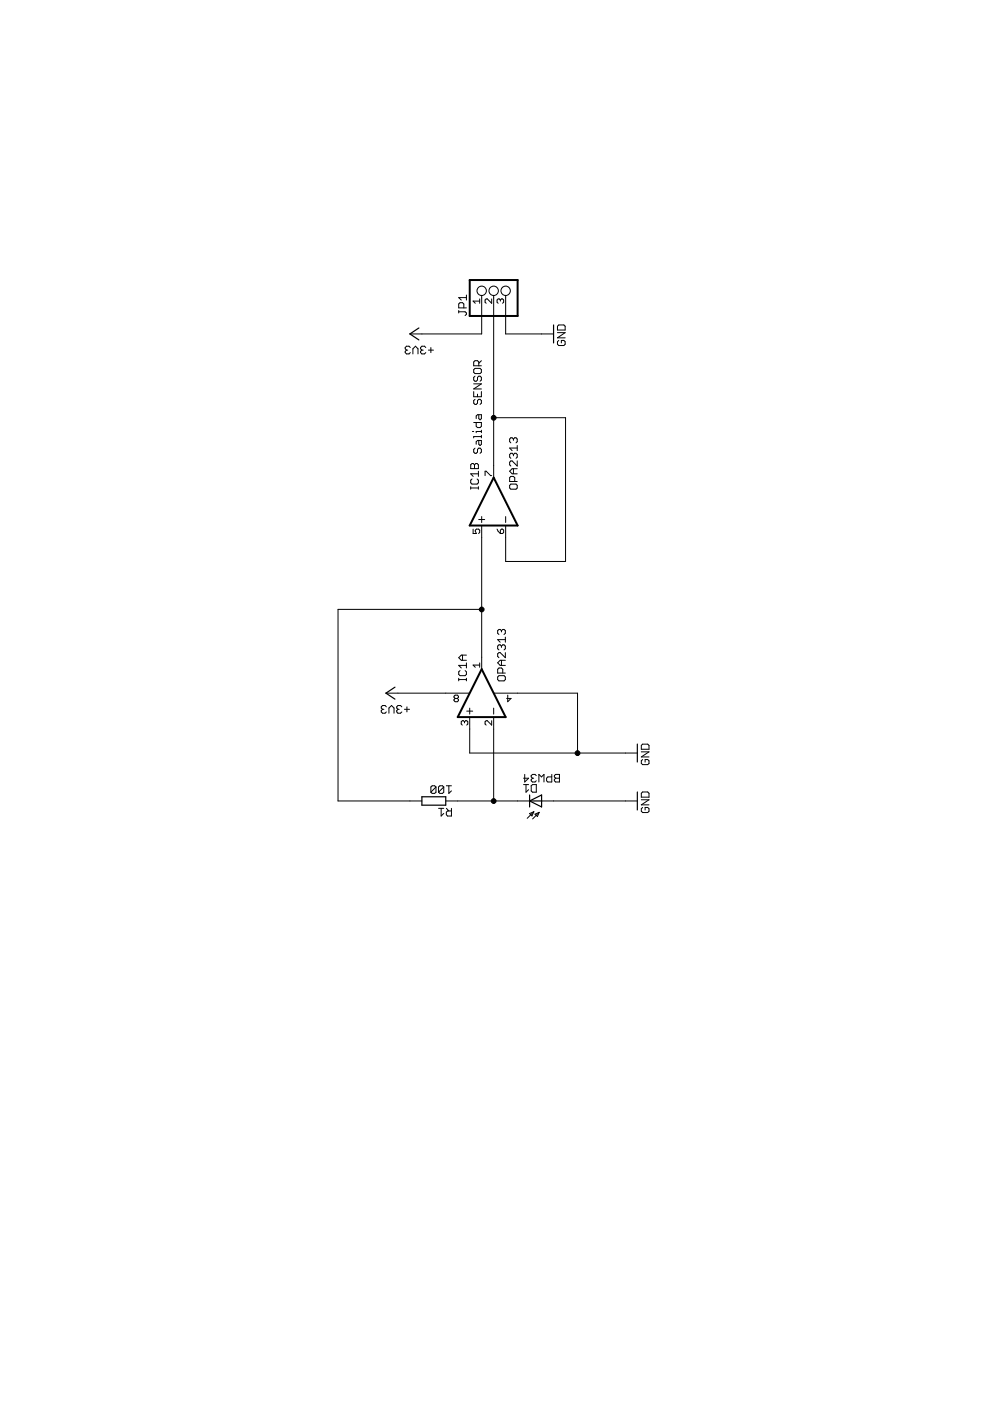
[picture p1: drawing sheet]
<?xml version="1.0" encoding="utf-8"?>
<!DOCTYPE eagle SYSTEM "eagle.dtd">
<eagle version="6.4">
<drawing>
<settings>
<setting alwaysvectorfont="yes"/>
<setting verticaltext="up"/>
</settings>
<grid distance="0.1" unitdist="inch" unit="inch" style="lines" multiple="1" display="no" altdistance="0.01" altunitdist="inch" altunit="inch"/>
<schematic xreflabel="%F%N/%S.%C%R" xrefpart="/%S.%C%R">
<libraries>
<library name="rcl">
<symbols>
<symbol name="R-EU">
<wire x1="-2.54" y1="-0.889" x2="2.54" y2="-0.889" width="0.254" layer="94"/>
<wire x1="2.54" y1="0.889" x2="-2.54" y2="0.889" width="0.254" layer="94"/>
<wire x1="2.54" y1="-0.889" x2="2.54" y2="0.889" width="0.254" layer="94"/>
<wire x1="-2.54" y1="-0.889" x2="-2.54" y2="0.889" width="0.254" layer="94"/>
<text x="-3.81" y="1.4986" size="1.778" layer="95">&gt;NAME</text>
<text x="-3.81" y="-3.302" size="1.778" layer="96">&gt;VALUE</text>
<pin name="2" x="5.08" y="0" visible="off" length="short" direction="pas" swaplevel="1" rot="R180"/>
<pin name="1" x="-5.08" y="0" visible="off" length="short" direction="pas" swaplevel="1"/>
</symbol>
</symbols>
<devicesets>
<deviceset name="R-EU_" prefix="R" uservalue="yes">
<gates>
<gate name="G$1" symbol="R-EU" x="0" y="0"/>
</gates>
<devices>
<device name="R0402" package="R0402">
<connects>
<connect gate="G$1" pin="1" pad="1"/>
<connect gate="G$1" pin="2" pad="2"/>
</connects>
<technologies>
<technology name=""/>
</technologies>
</device>
<device name="R0603" package="R0603">
<connects>
<connect gate="G$1" pin="1" pad="1"/>
<connect gate="G$1" pin="2" pad="2"/>
</connects>
<technologies>
<technology name=""/>
</technologies>
</device>
<device name="R0805" package="R0805">
<connects>
<connect gate="G$1" pin="1" pad="1"/>
<connect gate="G$1" pin="2" pad="2"/>
</connects>
<technologies>
<technology name=""/>
</technologies>
</device>
<device name="R0805W" package="R0805W">
<connects>
<connect gate="G$1" pin="1" pad="1"/>
<connect gate="G$1" pin="2" pad="2"/>
</connects>
<technologies>
<technology name=""/>
</technologies>
</device>
<device name="R1005" package="R1005">
<connects>
<connect gate="G$1" pin="1" pad="1"/>
<connect gate="G$1" pin="2" pad="2"/>
</connects>
<technologies>
<technology name=""/>
</technologies>
</device>
<device name="R1206" package="R1206">
<connects>
<connect gate="G$1" pin="1" pad="1"/>
<connect gate="G$1" pin="2" pad="2"/>
</connects>
<technologies>
<technology name=""/>
</technologies>
</device>
<device name="R1206W" package="R1206W">
<connects>
<connect gate="G$1" pin="1" pad="1"/>
<connect gate="G$1" pin="2" pad="2"/>
</connects>
<technologies>
<technology name=""/>
</technologies>
</device>
<device name="R1210" package="R1210">
<connects>
<connect gate="G$1" pin="1" pad="1"/>
<connect gate="G$1" pin="2" pad="2"/>
</connects>
<technologies>
<technology name=""/>
</technologies>
</device>
<device name="R1210W" package="R1210W">
<connects>
<connect gate="G$1" pin="1" pad="1"/>
<connect gate="G$1" pin="2" pad="2"/>
</connects>
<technologies>
<technology name=""/>
</technologies>
</device>
<device name="R2010" package="R2010">
<connects>
<connect gate="G$1" pin="1" pad="1"/>
<connect gate="G$1" pin="2" pad="2"/>
</connects>
<technologies>
<technology name=""/>
</technologies>
</device>
<device name="R2010W" package="R2010W">
<connects>
<connect gate="G$1" pin="1" pad="1"/>
<connect gate="G$1" pin="2" pad="2"/>
</connects>
<technologies>
<technology name=""/>
</technologies>
</device>
<device name="R2012" package="R2012">
<connects>
<connect gate="G$1" pin="1" pad="1"/>
<connect gate="G$1" pin="2" pad="2"/>
</connects>
<technologies>
<technology name=""/>
</technologies>
</device>
<device name="R2012W" package="R2012W">
<connects>
<connect gate="G$1" pin="1" pad="1"/>
<connect gate="G$1" pin="2" pad="2"/>
</connects>
<technologies>
<technology name=""/>
</technologies>
</device>
<device name="R2512" package="R2512">
<connects>
<connect gate="G$1" pin="1" pad="1"/>
<connect gate="G$1" pin="2" pad="2"/>
</connects>
<technologies>
<technology name=""/>
</technologies>
</device>
<device name="R2512W" package="R2512W">
<connects>
<connect gate="G$1" pin="1" pad="1"/>
<connect gate="G$1" pin="2" pad="2"/>
</connects>
<technologies>
<technology name=""/>
</technologies>
</device>
<device name="R3216" package="R3216">
<connects>
<connect gate="G$1" pin="1" pad="1"/>
<connect gate="G$1" pin="2" pad="2"/>
</connects>
<technologies>
<technology name=""/>
</technologies>
</device>
<device name="R3216W" package="R3216W">
<connects>
<connect gate="G$1" pin="1" pad="1"/>
<connect gate="G$1" pin="2" pad="2"/>
</connects>
<technologies>
<technology name=""/>
</technologies>
</device>
<device name="R3225" package="R3225">
<connects>
<connect gate="G$1" pin="1" pad="1"/>
<connect gate="G$1" pin="2" pad="2"/>
</connects>
<technologies>
<technology name=""/>
</technologies>
</device>
<device name="R3225W" package="R3225W">
<connects>
<connect gate="G$1" pin="1" pad="1"/>
<connect gate="G$1" pin="2" pad="2"/>
</connects>
<technologies>
<technology name=""/>
</technologies>
</device>
<device name="R5025" package="R5025">
<connects>
<connect gate="G$1" pin="1" pad="1"/>
<connect gate="G$1" pin="2" pad="2"/>
</connects>
<technologies>
<technology name=""/>
</technologies>
</device>
<device name="R5025W" package="R5025W">
<connects>
<connect gate="G$1" pin="1" pad="1"/>
<connect gate="G$1" pin="2" pad="2"/>
</connects>
<technologies>
<technology name=""/>
</technologies>
</device>
<device name="R6332" package="R6332">
<connects>
<connect gate="G$1" pin="1" pad="1"/>
<connect gate="G$1" pin="2" pad="2"/>
</connects>
<technologies>
<technology name=""/>
</technologies>
</device>
<device name="R6332W" package="R6332W">
<connects>
<connect gate="G$1" pin="1" pad="1"/>
<connect gate="G$1" pin="2" pad="2"/>
</connects>
<technologies>
<technology name=""/>
</technologies>
</device>
<device name="M0805" package="M0805">
<connects>
<connect gate="G$1" pin="1" pad="1"/>
<connect gate="G$1" pin="2" pad="2"/>
</connects>
<technologies>
<technology name=""/>
</technologies>
</device>
<device name="M1206" package="M1206">
<connects>
<connect gate="G$1" pin="1" pad="1"/>
<connect gate="G$1" pin="2" pad="2"/>
</connects>
<technologies>
<technology name=""/>
</technologies>
</device>
<device name="M1406" package="M1406">
<connects>
<connect gate="G$1" pin="1" pad="1"/>
<connect gate="G$1" pin="2" pad="2"/>
</connects>
<technologies>
<technology name=""/>
</technologies>
</device>
<device name="M2012" package="M2012">
<connects>
<connect gate="G$1" pin="1" pad="1"/>
<connect gate="G$1" pin="2" pad="2"/>
</connects>
<technologies>
<technology name=""/>
</technologies>
</device>
<device name="M2309" package="M2309">
<connects>
<connect gate="G$1" pin="1" pad="1"/>
<connect gate="G$1" pin="2" pad="2"/>
</connects>
<technologies>
<technology name=""/>
</technologies>
</device>
<device name="M3216" package="M3216">
<connects>
<connect gate="G$1" pin="1" pad="1"/>
<connect gate="G$1" pin="2" pad="2"/>
</connects>
<technologies>
<technology name=""/>
</technologies>
</device>
<device name="M3516" package="M3516">
<connects>
<connect gate="G$1" pin="1" pad="1"/>
<connect gate="G$1" pin="2" pad="2"/>
</connects>
<technologies>
<technology name=""/>
</technologies>
</device>
<device name="M5923" package="M5923">
<connects>
<connect gate="G$1" pin="1" pad="1"/>
<connect gate="G$1" pin="2" pad="2"/>
</connects>
<technologies>
<technology name=""/>
</technologies>
</device>
<device name="0204/5" package="0204/5">
<connects>
<connect gate="G$1" pin="1" pad="1"/>
<connect gate="G$1" pin="2" pad="2"/>
</connects>
<technologies>
<technology name=""/>
</technologies>
</device>
<device name="0204/7" package="0204/7">
<connects>
<connect gate="G$1" pin="1" pad="1"/>
<connect gate="G$1" pin="2" pad="2"/>
</connects>
<technologies>
<technology name=""/>
</technologies>
</device>
<device name="0204/2V" package="0204V">
<connects>
<connect gate="G$1" pin="1" pad="1"/>
<connect gate="G$1" pin="2" pad="2"/>
</connects>
<technologies>
<technology name=""/>
</technologies>
</device>
<device name="0207/10" package="0207/10">
<connects>
<connect gate="G$1" pin="1" pad="1"/>
<connect gate="G$1" pin="2" pad="2"/>
</connects>
<technologies>
<technology name=""/>
</technologies>
</device>
<device name="0207/12" package="0207/12">
<connects>
<connect gate="G$1" pin="1" pad="1"/>
<connect gate="G$1" pin="2" pad="2"/>
</connects>
<technologies>
<technology name=""/>
</technologies>
</device>
<device name="0207/15" package="0207/15">
<connects>
<connect gate="G$1" pin="1" pad="1"/>
<connect gate="G$1" pin="2" pad="2"/>
</connects>
<technologies>
<technology name=""/>
</technologies>
</device>
<device name="0207/2V" package="0207/2V">
<connects>
<connect gate="G$1" pin="1" pad="1"/>
<connect gate="G$1" pin="2" pad="2"/>
</connects>
<technologies>
<technology name=""/>
</technologies>
</device>
<device name="0207/5V" package="0207/5V">
<connects>
<connect gate="G$1" pin="1" pad="1"/>
<connect gate="G$1" pin="2" pad="2"/>
</connects>
<technologies>
<technology name=""/>
</technologies>
</device>
<device name="0207/7" package="0207/7">
<connects>
<connect gate="G$1" pin="1" pad="1"/>
<connect gate="G$1" pin="2" pad="2"/>
</connects>
<technologies>
<technology name=""/>
</technologies>
</device>
<device name="0309/10" package="0309/10">
<connects>
<connect gate="G$1" pin="1" pad="1"/>
<connect gate="G$1" pin="2" pad="2"/>
</connects>
<technologies>
<technology name=""/>
</technologies>
</device>
<device name="0309/12" package="0309/12">
<connects>
<connect gate="G$1" pin="1" pad="1"/>
<connect gate="G$1" pin="2" pad="2"/>
</connects>
<technologies>
<technology name=""/>
</technologies>
</device>
<device name="0309/V" package="0309V">
<connects>
<connect gate="G$1" pin="1" pad="1"/>
<connect gate="G$1" pin="2" pad="2"/>
</connects>
<technologies>
<technology name=""/>
</technologies>
</device>
<device name="0411/12" package="0411/12">
<connects>
<connect gate="G$1" pin="1" pad="1"/>
<connect gate="G$1" pin="2" pad="2"/>
</connects>
<technologies>
<technology name=""/>
</technologies>
</device>
<device name="0411/15" package="0411/15">
<connects>
<connect gate="G$1" pin="1" pad="1"/>
<connect gate="G$1" pin="2" pad="2"/>
</connects>
<technologies>
<technology name=""/>
</technologies>
</device>
<device name="0411/3V" package="0411V">
<connects>
<connect gate="G$1" pin="1" pad="1"/>
<connect gate="G$1" pin="2" pad="2"/>
</connects>
<technologies>
<technology name=""/>
</technologies>
</device>
<device name="0414/15" package="0414/15">
<connects>
<connect gate="G$1" pin="1" pad="1"/>
<connect gate="G$1" pin="2" pad="2"/>
</connects>
<technologies>
<technology name=""/>
</technologies>
</device>
<device name="0414/5V" package="0414V">
<connects>
<connect gate="G$1" pin="1" pad="1"/>
<connect gate="G$1" pin="2" pad="2"/>
</connects>
<technologies>
<technology name=""/>
</technologies>
</device>
<device name="0617/17" package="0617/17">
<connects>
<connect gate="G$1" pin="1" pad="1"/>
<connect gate="G$1" pin="2" pad="2"/>
</connects>
<technologies>
<technology name=""/>
</technologies>
</device>
<device name="0617/22" package="0617/22">
<connects>
<connect gate="G$1" pin="1" pad="1"/>
<connect gate="G$1" pin="2" pad="2"/>
</connects>
<technologies>
<technology name=""/>
</technologies>
</device>
<device name="0617/5V" package="0617V">
<connects>
<connect gate="G$1" pin="1" pad="1"/>
<connect gate="G$1" pin="2" pad="2"/>
</connects>
<technologies>
<technology name=""/>
</technologies>
</device>
<device name="0922/22" package="0922/22">
<connects>
<connect gate="G$1" pin="1" pad="1"/>
<connect gate="G$1" pin="2" pad="2"/>
</connects>
<technologies>
<technology name=""/>
</technologies>
</device>
<device name="0613/5V" package="P0613V">
<connects>
<connect gate="G$1" pin="1" pad="1"/>
<connect gate="G$1" pin="2" pad="2"/>
</connects>
<technologies>
<technology name=""/>
</technologies>
</device>
<device name="0613/15" package="P0613/15">
<connects>
<connect gate="G$1" pin="1" pad="1"/>
<connect gate="G$1" pin="2" pad="2"/>
</connects>
<technologies>
<technology name=""/>
</technologies>
</device>
<device name="0817/22" package="P0817/22">
<connects>
<connect gate="G$1" pin="1" pad="1"/>
<connect gate="G$1" pin="2" pad="2"/>
</connects>
<technologies>
<technology name=""/>
</technologies>
</device>
<device name="0817/7V" package="P0817V">
<connects>
<connect gate="G$1" pin="1" pad="1"/>
<connect gate="G$1" pin="2" pad="2"/>
</connects>
<technologies>
<technology name=""/>
</technologies>
</device>
<device name="V234/12" package="V234/12">
<connects>
<connect gate="G$1" pin="1" pad="1"/>
<connect gate="G$1" pin="2" pad="2"/>
</connects>
<technologies>
<technology name=""/>
</technologies>
</device>
<device name="V235/17" package="V235/17">
<connects>
<connect gate="G$1" pin="1" pad="1"/>
<connect gate="G$1" pin="2" pad="2"/>
</connects>
<technologies>
<technology name=""/>
</technologies>
</device>
<device name="V526-0" package="V526-0">
<connects>
<connect gate="G$1" pin="1" pad="1"/>
<connect gate="G$1" pin="2" pad="2"/>
</connects>
<technologies>
<technology name=""/>
</technologies>
</device>
<device name="MELF0102R" package="MINI_MELF-0102R">
<connects>
<connect gate="G$1" pin="1" pad="1"/>
<connect gate="G$1" pin="2" pad="2"/>
</connects>
<technologies>
<technology name=""/>
</technologies>
</device>
<device name="MELF0102W" package="MINI_MELF-0102W">
<connects>
<connect gate="G$1" pin="1" pad="1"/>
<connect gate="G$1" pin="2" pad="2"/>
</connects>
<technologies>
<technology name=""/>
</technologies>
</device>
<device name="MELF0204R" package="MINI_MELF-0204R">
<connects>
<connect gate="G$1" pin="1" pad="1"/>
<connect gate="G$1" pin="2" pad="2"/>
</connects>
<technologies>
<technology name=""/>
</technologies>
</device>
<device name="MELF0204W" package="MINI_MELF-0204W">
<connects>
<connect gate="G$1" pin="1" pad="1"/>
<connect gate="G$1" pin="2" pad="2"/>
</connects>
<technologies>
<technology name=""/>
</technologies>
</device>
<device name="MELF0207R" package="MINI_MELF-0207R">
<connects>
<connect gate="G$1" pin="1" pad="1"/>
<connect gate="G$1" pin="2" pad="2"/>
</connects>
<technologies>
<technology name=""/>
</technologies>
</device>
<device name="MELF0207W" package="MINI_MELF-0207W">
<connects>
<connect gate="G$1" pin="1" pad="1"/>
<connect gate="G$1" pin="2" pad="2"/>
</connects>
<technologies>
<technology name=""/>
</technologies>
</device>
<device name="0922V" package="0922V">
<connects>
<connect gate="G$1" pin="1" pad="1"/>
<connect gate="G$1" pin="2" pad="2"/>
</connects>
<technologies>
<technology name=""/>
</technologies>
</device>
<device name="RDH/15" package="RDH/15">
<connects>
<connect gate="G$1" pin="1" pad="1"/>
<connect gate="G$1" pin="2" pad="2"/>
</connects>
<technologies>
<technology name=""/>
</technologies>
</device>
<device name="MELF0102AX" package="MINI_MELF-0102AX">
<connects>
<connect gate="G$1" pin="1" pad="1"/>
<connect gate="G$1" pin="2" pad="2"/>
</connects>
<technologies>
<technology name=""/>
</technologies>
</device>
<device name="R0201" package="R0201">
<connects>
<connect gate="G$1" pin="1" pad="1"/>
<connect gate="G$1" pin="2" pad="2"/>
</connects>
<technologies>
<technology name=""/>
</technologies>
</device>
<device name="VTA52" package="VTA52">
<connects>
<connect gate="G$1" pin="1" pad="1"/>
<connect gate="G$1" pin="2" pad="2"/>
</connects>
<technologies>
<technology name=""/>
</technologies>
</device>
<device name="VTA53" package="VTA53">
<connects>
<connect gate="G$1" pin="1" pad="1"/>
<connect gate="G$1" pin="2" pad="2"/>
</connects>
<technologies>
<technology name=""/>
</technologies>
</device>
<device name="VTA54" package="VTA54">
<connects>
<connect gate="G$1" pin="1" pad="1"/>
<connect gate="G$1" pin="2" pad="2"/>
</connects>
<technologies>
<technology name=""/>
</technologies>
</device>
<device name="VTA55" package="VTA55">
<connects>
<connect gate="G$1" pin="1" pad="1"/>
<connect gate="G$1" pin="2" pad="2"/>
</connects>
<technologies>
<technology name=""/>
</technologies>
</device>
<device name="VTA56" package="VTA56">
<connects>
<connect gate="G$1" pin="1" pad="1"/>
<connect gate="G$1" pin="2" pad="2"/>
</connects>
<technologies>
<technology name=""/>
</technologies>
</device>
<device name="VMTA55" package="VMTA55">
<connects>
<connect gate="G$1" pin="1" pad="1"/>
<connect gate="G$1" pin="2" pad="2"/>
</connects>
<technologies>
<technology name=""/>
</technologies>
</device>
<device name="VMTB60" package="VMTB60">
<connects>
<connect gate="G$1" pin="1" pad="1"/>
<connect gate="G$1" pin="2" pad="2"/>
</connects>
<technologies>
<technology name=""/>
</technologies>
</device>
<device name="R4527" package="R4527">
<connects>
<connect gate="G$1" pin="1" pad="1"/>
<connect gate="G$1" pin="2" pad="2"/>
</connects>
<technologies>
<technology name=""/>
</technologies>
</device>
<device name="WSC0001" package="WSC0001">
<connects>
<connect gate="G$1" pin="1" pad="1"/>
<connect gate="G$1" pin="2" pad="2"/>
</connects>
<technologies>
<technology name=""/>
</technologies>
</device>
<device name="WSC0002" package="WSC0002">
<connects>
<connect gate="G$1" pin="1" pad="1"/>
<connect gate="G$1" pin="2" pad="2"/>
</connects>
<technologies>
<technology name=""/>
</technologies>
</device>
<device name="WSC01/2" package="WSC01/2">
<connects>
<connect gate="G$1" pin="1" pad="1"/>
<connect gate="G$1" pin="2" pad="2"/>
</connects>
<technologies>
<technology name=""/>
</technologies>
</device>
<device name="WSC2515" package="WSC2515">
<connects>
<connect gate="G$1" pin="1" pad="1"/>
<connect gate="G$1" pin="2" pad="2"/>
</connects>
<technologies>
<technology name=""/>
</technologies>
</device>
<device name="WSC4527" package="WSC4527">
<connects>
<connect gate="G$1" pin="1" pad="1"/>
<connect gate="G$1" pin="2" pad="2"/>
</connects>
<technologies>
<technology name=""/>
</technologies>
</device>
<device name="WSC6927" package="WSC6927">
<connects>
<connect gate="G$1" pin="1" pad="1"/>
<connect gate="G$1" pin="2" pad="2"/>
</connects>
<technologies>
<technology name=""/>
</technologies>
</device>
<device name="R1218" package="R1218">
<connects>
<connect gate="G$1" pin="1" pad="1"/>
<connect gate="G$1" pin="2" pad="2"/>
</connects>
<technologies>
<technology name=""/>
</technologies>
</device>
</devices>
</deviceset>
</devicesets>
</library>
<library name="supply1">
<symbols>
<symbol name="GND">
<wire x1="-1.905" y1="0" x2="1.905" y2="0" width="0.254" layer="94"/>
<text x="-2.54" y="-2.54" size="1.778" layer="96">&gt;VALUE</text>
<pin name="GND" x="0" y="2.54" visible="off" length="short" direction="sup" rot="R270"/>
</symbol>
<symbol name="+3V3">
<wire x1="1.27" y1="-1.905" x2="0" y2="0" width="0.254" layer="94"/>
<wire x1="0" y1="0" x2="-1.27" y2="-1.905" width="0.254" layer="94"/>
<text x="-2.54" y="-5.08" size="1.778" layer="96" rot="R90">&gt;VALUE</text>
<pin name="+3V3" x="0" y="-2.54" visible="off" length="short" direction="sup" rot="R90"/>
</symbol>
</symbols>
<devicesets>
<deviceset name="GND" prefix="GND">
<gates>
<gate name="1" symbol="GND" x="0" y="0"/>
</gates>
<devices>
<device name="">
<technologies>
<technology name=""/>
</technologies>
</device>
</devices>
</deviceset>
<deviceset name="+3V3" prefix="+3V3">
<gates>
<gate name="G$1" symbol="+3V3" x="0" y="0"/>
</gates>
<devices>
<device name="">
<technologies>
<technology name=""/>
</technologies>
</device>
</devices>
</deviceset>
</devicesets>
</library>
<library name="linear">
<symbols>
<symbol name="OPAMP">
<wire x1="-5.08" y1="5.08" x2="-5.08" y2="-5.08" width="0.4064" layer="94"/>
<wire x1="-5.08" y1="-5.08" x2="5.08" y2="0" width="0.4064" layer="94"/>
<wire x1="5.08" y1="0" x2="-5.08" y2="5.08" width="0.4064" layer="94"/>
<wire x1="-3.81" y1="3.175" x2="-3.81" y2="1.905" width="0.1524" layer="94"/>
<wire x1="-4.445" y1="2.54" x2="-3.175" y2="2.54" width="0.1524" layer="94"/>
<wire x1="-4.445" y1="-2.54" x2="-3.175" y2="-2.54" width="0.1524" layer="94"/>
<text x="2.54" y="3.175" size="1.778" layer="95">&gt;NAME</text>
<text x="2.54" y="-5.08" size="1.778" layer="96">&gt;VALUE</text>
<pin name="-IN" x="-7.62" y="-2.54" visible="pad" length="short" direction="in"/>
<pin name="+IN" x="-7.62" y="2.54" visible="pad" length="short" direction="in"/>
<pin name="OUT" x="7.62" y="0" visible="pad" length="short" direction="out" rot="R180"/>
</symbol>
<symbol name="PWR+-">
<text x="1.27" y="3.175" size="0.8128" layer="93" rot="R90">V+</text>
<text x="1.27" y="-4.445" size="0.8128" layer="93" rot="R90">V-</text>
<pin name="V+" x="0" y="7.62" visible="pad" length="middle" direction="pwr" rot="R270"/>
<pin name="V-" x="0" y="-7.62" visible="pad" length="middle" direction="pwr" rot="R90"/>
</symbol>
</symbols>
<devicesets>
<deviceset name="TL082" prefix="IC">
<gates>
<gate name="A" symbol="OPAMP" x="15.24" y="10.16" swaplevel="1"/>
<gate name="B" symbol="OPAMP" x="15.24" y="-12.7" swaplevel="1"/>
<gate name="P" symbol="PWR+-" x="15.24" y="10.16" addlevel="request"/>
</gates>
<devices>
<device name="P" package="DIL08">
<connects>
<connect gate="A" pin="+IN" pad="3"/>
<connect gate="A" pin="-IN" pad="2"/>
<connect gate="A" pin="OUT" pad="1"/>
<connect gate="B" pin="+IN" pad="5"/>
<connect gate="B" pin="-IN" pad="6"/>
<connect gate="B" pin="OUT" pad="7"/>
<connect gate="P" pin="V+" pad="8"/>
<connect gate="P" pin="V-" pad="4"/>
</connects>
<technologies>
<technology name=""/>
</technologies>
</device>
<device name="D" package="SO08">
<connects>
<connect gate="A" pin="+IN" pad="3"/>
<connect gate="A" pin="-IN" pad="2"/>
<connect gate="A" pin="OUT" pad="1"/>
<connect gate="B" pin="+IN" pad="5"/>
<connect gate="B" pin="-IN" pad="6"/>
<connect gate="B" pin="OUT" pad="7"/>
<connect gate="P" pin="V+" pad="8"/>
<connect gate="P" pin="V-" pad="4"/>
</connects>
<technologies>
<technology name=""/>
</technologies>
</device>
</devices>
</deviceset>
</devicesets>
</library>
<library name="pinhead">
<symbols>
<symbol name="PINHD3">
<wire x1="-6.35" y1="-5.08" x2="1.27" y2="-5.08" width="0.4064" layer="94"/>
<wire x1="1.27" y1="-5.08" x2="1.27" y2="5.08" width="0.4064" layer="94"/>
<wire x1="1.27" y1="5.08" x2="-6.35" y2="5.08" width="0.4064" layer="94"/>
<wire x1="-6.35" y1="5.08" x2="-6.35" y2="-5.08" width="0.4064" layer="94"/>
<text x="-6.35" y="5.715" size="1.778" layer="95">&gt;NAME</text>
<text x="-6.35" y="-7.62" size="1.778" layer="96">&gt;VALUE</text>
<pin name="1" x="-2.54" y="2.54" visible="pad" length="short" direction="pas" function="dot"/>
<pin name="2" x="-2.54" y="0" visible="pad" length="short" direction="pas" function="dot"/>
<pin name="3" x="-2.54" y="-2.54" visible="pad" length="short" direction="pas" function="dot"/>
</symbol>
</symbols>
<devicesets>
<deviceset name="PINHD-1X3" prefix="JP" uservalue="yes">
<gates>
<gate name="A" symbol="PINHD3" x="0" y="0"/>
</gates>
<devices>
<device name="" package="1X03">
<connects>
<connect gate="A" pin="1" pad="1"/>
<connect gate="A" pin="2" pad="2"/>
<connect gate="A" pin="3" pad="3"/>
</connects>
<technologies>
<technology name=""/>
</technologies>
</device>
</devices>
</deviceset>
</devicesets>
</library>
<library name="opto-trans-siemens">
<symbols>
<symbol name="OED">
<wire x1="1.27" y1="0" x2="0" y2="-2.54" width="0.254" layer="94"/>
<wire x1="0" y1="-2.54" x2="-1.27" y2="0" width="0.254" layer="94"/>
<wire x1="1.27" y1="-2.54" x2="0" y2="-2.54" width="0.254" layer="94"/>
<wire x1="0" y1="-2.54" x2="-1.27" y2="-2.54" width="0.254" layer="94"/>
<wire x1="1.27" y1="0" x2="0" y2="0" width="0.254" layer="94"/>
<wire x1="0" y1="2.54" x2="0" y2="0" width="0.1524" layer="94"/>
<wire x1="0" y1="0" x2="-1.27" y2="0" width="0.254" layer="94"/>
<wire x1="0" y1="0" x2="0" y2="-2.54" width="0.254" layer="94"/>
<wire x1="-3.683" y1="-3.048" x2="-2.286" y2="-1.651" width="0.1524" layer="94"/>
<wire x1="-2.286" y1="-1.651" x2="-3.175" y2="-2.032" width="0.1524" layer="94"/>
<wire x1="-3.175" y1="-2.032" x2="-2.667" y2="-2.54" width="0.1524" layer="94"/>
<wire x1="-2.667" y1="-2.54" x2="-2.286" y2="-1.651" width="0.1524" layer="94"/>
<wire x1="-2.413" y1="-0.508" x2="-3.302" y2="-0.889" width="0.1524" layer="94"/>
<wire x1="-3.302" y1="-0.889" x2="-2.794" y2="-1.397" width="0.1524" layer="94"/>
<wire x1="-2.794" y1="-1.397" x2="-2.413" y2="-0.508" width="0.1524" layer="94"/>
<wire x1="-3.81" y1="-1.905" x2="-2.413" y2="-0.508" width="0.1524" layer="94"/>
<text x="3.556" y="-4.318" size="1.778" layer="95" rot="R90">&gt;NAME</text>
<text x="5.715" y="-4.318" size="1.778" layer="96" rot="R90">&gt;VALUE</text>
<pin name="C" x="0" y="-5.08" visible="off" length="short" direction="pas" rot="R90"/>
<pin name="A" x="0" y="2.54" visible="off" length="point" direction="pas" rot="R270"/>
</symbol>
</symbols>
<devicesets>
<deviceset name="BPW32" prefix="D">
<gates>
<gate name="1" symbol="OED" x="0" y="0"/>
</gates>
<devices>
<device name="" package="BPW32">
<connects>
<connect gate="1" pin="A" pad="A"/>
<connect gate="1" pin="C" pad="K"/>
</connects>
<technologies>
<technology name=""/>
</technologies>
</device>
</devices>
</deviceset>
</devicesets>
</library>
</libraries>
<attributes>
</attributes>
<variantdefs>
</variantdefs>
<classes>
<class number="0" name="default" width="0" drill="0">
</class>
</classes>
<parts>
<part name="R1" library="rcl" deviceset="R-EU_" device="0207/10" value="100"/>
<part name="GND2" library="supply1" deviceset="GND" device=""/>
<part name="+3V3" library="supply1" deviceset="+3V3" device=""/>
<part name="IC1" library="linear" deviceset="TL082" device="D" value="OPA2313"/>
<part name="GND1" library="supply1" deviceset="GND" device=""/>
<part name="JP1" library="pinhead" deviceset="PINHD-1X3" device=""/>
<part name="+3V1" library="supply1" deviceset="+3V3" device=""/>
<part name="GND3" library="supply1" deviceset="GND" device=""/>
<part name="D1" library="opto-trans-siemens" deviceset="BPW32" device="" value="BPW34"/>
</parts>
<sheets>
<sheet>
<plain>
<text x="180.34" y="53.34" size="1.778" layer="91">Salida SENSOR</text>
</plain>
<instances>
<instance part="R1" gate="G$1" x="106.68" y="63.5" rot="R90"/>
<instance part="GND2" gate="1" x="116.84" y="20.32"/>
<instance part="+3V3" gate="G$1" x="129.54" y="73.66"/>
<instance part="IC1" gate="A" x="129.54" y="53.34"/>
<instance part="IC1" gate="P" x="129.54" y="53.34"/>
<instance part="IC1" gate="B" x="170.18" y="50.8"/>
<instance part="GND1" gate="1" x="106.68" y="20.32"/>
<instance part="JP1" gate="A" x="215.9" y="50.8"/>
<instance part="+3V1" gate="G$1" x="205.74" y="68.58"/>
<instance part="GND3" gate="1" x="205.74" y="38.1"/>
<instance part="D1" gate="1" x="106.68" y="40.64" rot="MR180"/>
</instances>
<busses>
</busses>
<nets>
<net name="N$1" class="0">
<segment>
<pinref part="IC1" gate="A" pin="OUT"/>
<pinref part="IC1" gate="B" pin="+IN"/>
<wire x1="162.56" y1="53.34" x2="147.32" y2="53.34" width="0.1524" layer="91"/>
<pinref part="R1" gate="G$1" pin="2"/>
<wire x1="147.32" y1="53.34" x2="137.16" y2="53.34" width="0.1524" layer="91"/>
<wire x1="106.68" y1="68.58" x2="106.68" y2="83.82" width="0.1524" layer="91"/>
<wire x1="106.68" y1="83.82" x2="147.32" y2="83.82" width="0.1524" layer="91"/>
<wire x1="147.32" y1="83.82" x2="147.32" y2="53.34" width="0.1524" layer="91"/>
<junction x="147.32" y="53.34"/>
</segment>
</net>
<net name="+3V3" class="0">
<segment>
<pinref part="IC1" gate="P" pin="V+"/>
<pinref part="+3V3" gate="G$1" pin="+3V3"/>
<wire x1="129.54" y1="71.12" x2="129.54" y2="60.96" width="0.1524" layer="91"/>
</segment>
<segment>
<pinref part="JP1" gate="A" pin="1"/>
<pinref part="+3V1" gate="G$1" pin="+3V3"/>
<wire x1="213.36" y1="53.34" x2="205.74" y2="53.34" width="0.1524" layer="91"/>
<wire x1="205.74" y1="53.34" x2="205.74" y2="66.04" width="0.1524" layer="91"/>
</segment>
</net>
<net name="GND" class="0">
<segment>
<pinref part="IC1" gate="A" pin="+IN"/>
<pinref part="GND2" gate="1" pin="GND"/>
<wire x1="121.92" y1="55.88" x2="116.84" y2="55.88" width="0.1524" layer="91"/>
<wire x1="116.84" y1="55.88" x2="116.84" y2="33.02" width="0.1524" layer="91"/>
<pinref part="IC1" gate="P" pin="V-"/>
<wire x1="116.84" y1="33.02" x2="116.84" y2="22.86" width="0.1524" layer="91"/>
<wire x1="116.84" y1="33.02" x2="129.54" y2="33.02" width="0.1524" layer="91"/>
<wire x1="129.54" y1="33.02" x2="129.54" y2="45.72" width="0.1524" layer="91"/>
<junction x="116.84" y="33.02"/>
</segment>
<segment>
<pinref part="JP1" gate="A" pin="3"/>
<pinref part="GND3" gate="1" pin="GND"/>
<wire x1="213.36" y1="48.26" x2="205.74" y2="48.26" width="0.1524" layer="91"/>
<wire x1="205.74" y1="48.26" x2="205.74" y2="40.64" width="0.1524" layer="91"/>
</segment>
<segment>
<pinref part="GND1" gate="1" pin="GND"/>
<pinref part="D1" gate="1" pin="A"/>
<wire x1="106.68" y1="22.86" x2="106.68" y2="38.1" width="0.1524" layer="91"/>
</segment>
</net>
<net name="N$3" class="0">
<segment>
<pinref part="IC1" gate="B" pin="-IN"/>
<wire x1="162.56" y1="48.26" x2="157.48" y2="48.26" width="0.1524" layer="91"/>
<wire x1="157.48" y1="48.26" x2="157.48" y2="35.56" width="0.1524" layer="91"/>
<wire x1="157.48" y1="35.56" x2="187.96" y2="35.56" width="0.1524" layer="91"/>
<wire x1="187.96" y1="35.56" x2="187.96" y2="50.8" width="0.1524" layer="91"/>
<pinref part="IC1" gate="B" pin="OUT"/>
<wire x1="187.96" y1="50.8" x2="177.8" y2="50.8" width="0.1524" layer="91"/>
<wire x1="187.96" y1="50.8" x2="213.36" y2="50.8" width="0.1524" layer="91"/>
<junction x="187.96" y="50.8"/>
<pinref part="JP1" gate="A" pin="2"/>
</segment>
</net>
<net name="N$4" class="0">
<segment>
<pinref part="D1" gate="1" pin="C"/>
<pinref part="R1" gate="G$1" pin="1"/>
<wire x1="106.68" y1="45.72" x2="106.68" y2="50.8" width="0.1524" layer="91"/>
<pinref part="IC1" gate="A" pin="-IN"/>
<wire x1="106.68" y1="50.8" x2="106.68" y2="58.42" width="0.1524" layer="91"/>
<wire x1="121.92" y1="50.8" x2="106.68" y2="50.8" width="0.1524" layer="91"/>
<junction x="106.68" y="50.8"/>
</segment>
</net>
</nets>
</sheet>
</sheets>
</schematic>
</drawing>
</eagle>
